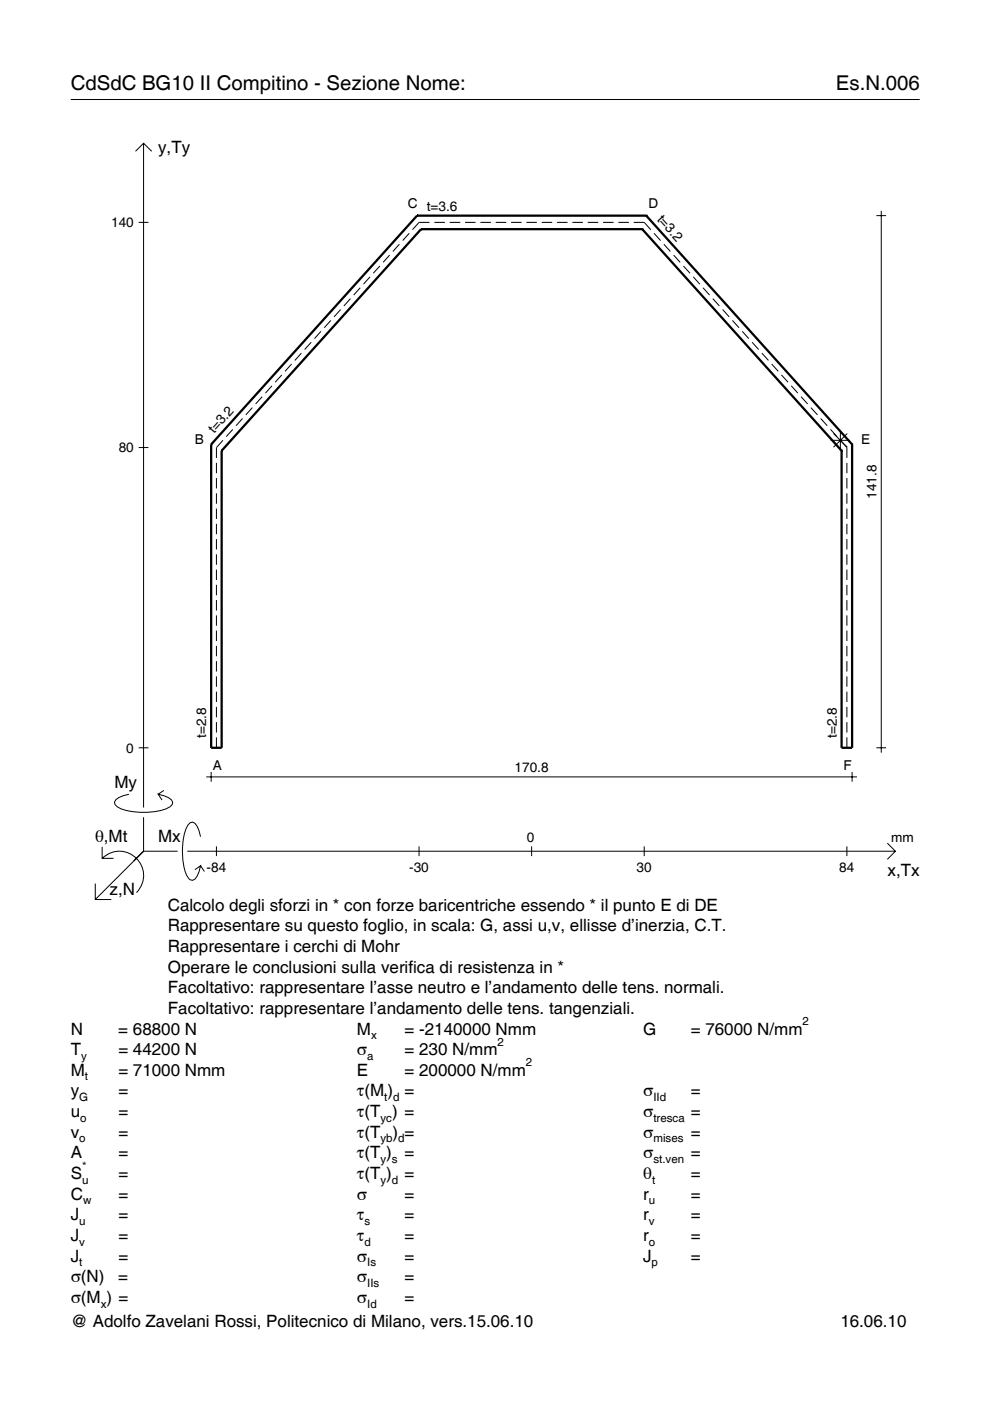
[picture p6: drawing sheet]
<svg xmlns="http://www.w3.org/2000/svg" width="210mm" height="297mm" viewBox="0 0 210 297" stroke-linecap="round" stroke-linejoin="round" font-family="sans-serif">
<g fill="none" stroke="#000" stroke-width=".21">
<path d="M15 21.1h180M28.7 32.1l1.7-1.7 1.8 1.7M30.4 30.4v140.8M29.4 47.1h2.1M78.5 58.7l-1.4 1.5M80.5 56.4l-1.4 1.5M82.6 54.1l-1.4 1.5M84.7 51.8l-1.4 1.5M86.8 49.5l-1.4 1.5M91.1 47.1h-2.3l-1.3 1.6M92.1 47.1h2.2M95.3 47.1h2.3"/>
<path d="M98.6 47.1h2.2M101.9 47.1h2.2M105.1 47.1h2.2M108.4 47.1h2.2M111.6 47.1h2.2M114.9 47.1h2.2M118.1 47.1h2.2M121.4 47.1h2.2M124.6 47.1h2.2M127.9 47.1h2.2M131.1 47.1h2.2M134.4 47.1h2.2l1.4 1.6"/>
<path d="M138.7 49.5l1.4 1.5M140.7 51.8l1.4 1.5M142.8 54.1l1.4 1.5M144.9 56.4l1.4 1.5M147 58.7l1.4 1.5M185.8 45.7h2.1M186.8 44.7v114.9M59.7 79.5l-1.3 1.5M61.8 77.2l-1.4 1.5M63.9 74.9l-1.4 1.5M66 72.6l-1.4 1.5M68.1 70.2l-1.4 1.6"/>
<path d="M70.1 67.9l-1.4 1.6M72.2 65.6l-1.4 1.6M74.3 63.3l-1.4 1.6M76.4 61l-1.4 1.6M149.1 61l1.3 1.6M151.1 63.3l1.4 1.6M153.2 65.6l1.4 1.6M155.3 67.9l1.4 1.6M157.4 70.2l1.4 1.6M159.5 72.6l1.3 1.5M161.5 74.9l1.4 1.5M163.6 77.2l1.4 1.5"/>
<path d="M165.7 79.5l1.4 1.5M29.4 94.9h2.1M45.9 98.1v2.2M47.3 93.3l-1.4 1.6v2.2M49.4 91l-1.4 1.6M51.4 88.7l-1.4 1.6M53.5 86.4l-1.4 1.6M55.6 84.1l-1.4 1.5M57.7 81.8l-1.4 1.5M167.8 81.8l1.4 1.5M169.8 84.1l1.4 1.5M171.9 86.4l1.4 1.6"/>
<path d="M174 88.7l1.4 1.6M176.1 91l1.4 1.6M176.1 93.4h4.1M176.7 91.9l2.9 2.9M178.2 93.3l1.4 1.6v2.2M178.2 91.3v4.1M179.6 98.1v2.2M179.6 91.9l-2.9 2.9M45.9 101.4v2.2M45.9 104.6v2.2M45.9 107.8v2.2M45.9 111.1v2.2"/>
<path d="M45.9 114.3v2.2M45.9 117.5v2.2M179.6 101.4v2.2M179.6 104.6v2.2M179.6 107.8v2.2M179.6 111.1v2.2M179.6 114.3v2.2M179.6 117.5v2.2M45.9 120.8v2.2M45.9 124v2.2M45.9 127.2v2.2M45.9 130.5v2.2"/>
<path d="M45.9 133.7v2.2M45.9 136.9v2.2M179.6 120.8v2.2M179.6 124v2.2M179.6 127.2v2.2M179.6 130.5v2.2M179.6 133.7v2.2M179.6 136.9v2.2M29.4 158.5h2.1M45.9 140.2v2.2M45.9 143.4v2.2M45.9 146.6v2.2"/>
<path d="M45.9 149.9v2.2M45.9 153.1v2.2M45.9 156.3v2.2M179.6 140.2v2.2M179.6 143.4v2.2M179.6 146.6v2.2M179.6 149.9v2.2M179.6 153.1v2.2M179.6 156.3v2.2M185.8 158.5h2.1M21.7 179.6v2.4h2.4M27.3 168.4a3.6 3.6 0 0 0-3 1.7l.1 .5a5.6 5.6 0 0 0 3.8 1.5 13.4 13.4 0 0 0 7.8-1l.5-.5 .1-.5a3.6 3.6 0 0 0-3.1-1.7l.8 1.2"/>
<path d="M30.4 173.3v7.2M34.7 167.6l-1.2 .8M42.5 177.4a3.6 3.6 0 0 0-1.7-3.1l-.5 .1a5.7 5.7 0 0 0-1.5 3.8 13.9 13.9 0 0 0 1.1 7.9l.4 .4 .5 .1a3.6 3.6 0 0 0 1.7-3l-1.2 .8M43.7 164.7h138M44.8 163.7v2M45.9 179.4v2.1M88.8 179.4v2.1M112.7 179.4v2.1M136.6 179.4v2.1M179.6 179.4v2.1M180.7 163.7v2M188.1 178.8l1.7 1.7-1.7 1.7"/>
<path d="M20.2 187.3v3.4h3.4M21.7 182a5.1 5.1 0 0 1 7.2 0 5.1 5.1 0 0 1 0 7.3M30.4 180.5l-10.2 10.2M30.4 180.5h7.2M39.7 180.5h150.1M42.5 183.6l.8 1.2"/>
</g>
<g fill="none" stroke="#000" stroke-width=".48">
<path d="M88.4 45.7h.1M88.4 45.7l-43.6 48.5M88.4 45.7h48.6M89.3 48.6h.1M89.3 48.6l-42.3 47M89.3 48.6h46.9M136.2 48.6h.1M136.2 48.6l42.2 47M137 45.7h.1M137 45.7l43.7 48.5M44.8 94.2h.1M44.8 94.2v64.3h2.2v-62.9"/>
<path d="M47 95.6h.1M178.4 95.6h.1M180.7 94.2h.1M180.7 94.2v64.3h-2.3v-62.9"/>
</g>
<g font-size="4.3">
<text x="15" y="19">CdSdC BG10 II Compitino - Sezione Nome:</text>
<text x="177.2" y="19">Es.N.006</text>
</g>
<g font-size="3.6">
<text x="33.5" y="32.4">y,Ty</text>
<text x="24.3" y="167.1">My</text>
<text x="20.1" y="178.4">θ,Mt</text>
<text x="33.5" y="178.4">Mx</text>
<text x="188.2" y="185.6">x,Tx</text>
<text x="23.2" y="189.7">z,N</text>
<text x="35.6" y="193.1">Calcolo degli sforzi in * con forze baricentriche essendo * il punto E di DE</text>
<text x="35.6" y="197.5">Rappresentare su questo foglio, in scala: G, assi u,v, ellisse d’inerzia, C.T.</text>
<text x="35.6" y="201.8">Rappresentare i cerchi di Mohr</text>
<text x="35.6" y="206.2">Operare le conclusioni sulla verifica di resistenza in *</text>
<text x="35.6" y="210.6">Facoltativo: rappresentare l’asse neutro e l’andamento delle tens. normali.</text>
<text x="35.6" y="215">Facoltativo: rappresentare l’andamento delle tens. tangenziali.</text>
<text x="15" y="219.3">N</text>
<text x="25.1" y="219.3">= 68800 N</text>
<text x="75.7" y="219.3">M</text>
<text x="85.8" y="219.3">= -2140000 Nmm</text>
<text x="136.4" y="219.3">G</text>
<text x="146.5" y="219.3">= 76000 N/mm</text>
<text x="15" y="223.7">T</text>
<text x="25.1" y="223.7">= 44200 N</text>
<text x="75.7" y="223.7">σ</text>
<text x="85.8" y="223.7">= 230 N/mm</text>
<text x="15" y="232.5">y</text>
<text x="15" y="228.1">M</text>
<text x="25.1" y="232.5">=</text>
<text x="25.1" y="228.1">= 71000 Nmm</text>
<text x="75.7" y="232.5">τ(M ) =</text>
<text x="75.7" y="228.1">E</text>
<text x="85.8" y="228.1">= 200000 N/mm</text>
<text x="136.4" y="232.5">σ</text>
<text x="146.5" y="232.5">=</text>
<text x="15" y="236.8">u</text>
<text x="25.1" y="236.8">=</text>
<text x="75.7" y="236.8">τ(T ) =</text>
<text x="136.4" y="236.8">σ</text>
<text x="146.5" y="236.8">=</text>
<text x="15" y="241.2">v</text>
<text x="15" y="245.6">A</text>
<text x="25.1" y="241.2">=</text>
<text x="25.1" y="245.6">=</text>
<text x="75.7" y="245.6">τ(T )</text>
<text x="75.7" y="241.2">τ(T</text>
<text x="83.3" y="241.2">) =</text>
<text x="85.8" y="245.6">=</text>
<text x="136.4" y="241.2">σ</text>
<text x="136.4" y="245.6">σ</text>
<text x="146.5" y="241.2">=</text>
<text x="146.5" y="245.6">=</text>
<text x="15" y="250">S</text>
<text x="25.1" y="250">=</text>
<text x="75.7" y="250">τ(T )</text>
<text x="85.8" y="250">=</text>
<text x="136.4" y="250">θ</text>
<text x="146.5" y="250">=</text>
<text x="15" y="254.3">C</text>
<text x="25.1" y="254.3">=</text>
<text x="75.7" y="254.3">σ</text>
<text x="85.8" y="254.3">=</text>
<text x="136.4" y="254.3">r</text>
<text x="146.5" y="254.3">=</text>
<text x="15" y="258.7">J</text>
<text x="15" y="263.1">J</text>
<text x="25.1" y="263.1">=</text>
<text x="25.1" y="258.7">=</text>
<text x="75.7" y="258.7">τ</text>
<text x="75.7" y="263.1">τ</text>
<text x="85.8" y="258.7">=</text>
<text x="85.8" y="263.1">=</text>
<text x="136.4" y="258.7">r</text>
<text x="136.4" y="263.1">r</text>
<text x="146.5" y="258.7">=</text>
<text x="146.5" y="263.1">=</text>
<text x="15" y="267.5">J</text>
<text x="25.1" y="267.5">=</text>
<text x="75.7" y="267.5">σ</text>
<text x="85.8" y="267.5">=</text>
<text x="136.4" y="267.5">J</text>
<text x="146.5" y="267.5">=</text>
<text x="15" y="271.8">σ(N)</text>
<text x="25.1" y="271.8">=</text>
<text x="75.7" y="271.8">σ</text>
<text x="85.8" y="271.8">=</text>
<text x="15" y="276.2">σ(M ) =</text>
<text x="15" y="281.4">@ Adolfo Zavelani Rossi, Politecnico di Milano, vers.15.06.10</text>
<text x="75.7" y="276.2">σ</text>
<text x="85.8" y="276.2">=</text>
<text x="178.2" y="281.4">16.06.10</text>
</g>
<g font-size="2.9">
<text x="86.4" y="44">C t=3.6</text>
<text x="137.5" y="44">D</text>
<text x="139.2" y="46.6" transform="rotate(48 139.2 46.6)">t=3.2</text>
<text x="23.6" y="48.1">140</text>
<text x="25.2" y="95.9">80</text>
<text x="41.3" y="94.2">B</text>
<text x="45.4" y="92" transform="rotate(-48 45.4 92)">t=3.2</text>
<text x="182.6" y="94.2">E</text>
<text x="185.8" y="105.7" transform="rotate(-90 185.8 105.7)">141.8</text>
<text x="26.8" y="159.5">0</text>
<text x="43.7" y="156.5" transform="rotate(-90 43.7 156.5)">t=2.8</text>
<text x="177.4" y="156.5" transform="rotate(-90 177.4 156.5)">t=2.8</text>
<text x="45.1" y="163.3">A</text>
<text x="109.1" y="163.7">170.8</text>
<text x="178.8" y="163.3">F</text>
<text x="111.7" y="178.4">0</text>
<text x="189" y="178.4">mm</text>
<text x="43.8" y="184.9">-84</text>
<text x="86.8" y="184.9">-30</text>
<text x="135" y="184.9">30</text>
<text x="178" y="184.9">84</text>
</g>
<g font-size="2.4">
<text x="78.7" y="220.3">x</text>
<text x="105.5" y="221.7">2</text>
<text x="170.2" y="217.3">2</text>
<text x="17.2" y="224.7">y</text>
<text x="77.9" y="224.7">a</text>
<text x="111.5" y="226.1">2</text>
<text x="16.8" y="233.5">G</text>
<text x="18" y="229.1">t</text>
<text x="81.5" y="233.5">t d</text>
<text x="138.5" y="233.5">IId</text>
<text x="17" y="237.8">o</text>
<text x="80.7" y="237.8">yc</text>
<text x="138.5" y="237.8">tresca</text>
<text x="16.8" y="242.2">o</text>
<text x="80.7" y="242.2">yb d</text>
<text x="138.5" y="242.2">mises</text>
<text x="17.4" y="251">u</text>
<text x="17.4" y="248">*</text>
<text x="80.7" y="246.6">y s</text>
<text x="80.7" y="251">y d</text>
<text x="138.2" y="251">t</text>
<text x="138.5" y="246.6">st.ven</text>
<text x="17.6" y="255.3">w</text>
<text x="137.6" y="255.3">u</text>
<text x="16.8" y="259.7">u</text>
<text x="77.3" y="259.7">s</text>
<text x="137.6" y="259.7">v</text>
<text x="16.8" y="268.5">t</text>
<text x="16.8" y="264.1">v</text>
<text x="77.3" y="264.1">d</text>
<text x="77.9" y="268.5">Is</text>
<text x="137.6" y="264.1">o</text>
<text x="138.2" y="268.5">p</text>
<text x="77.9" y="272.8">IIs</text>
<text x="21.4" y="277.2">x</text>
<text x="77.9" y="277.2">Id</text>
</g>
</svg>
